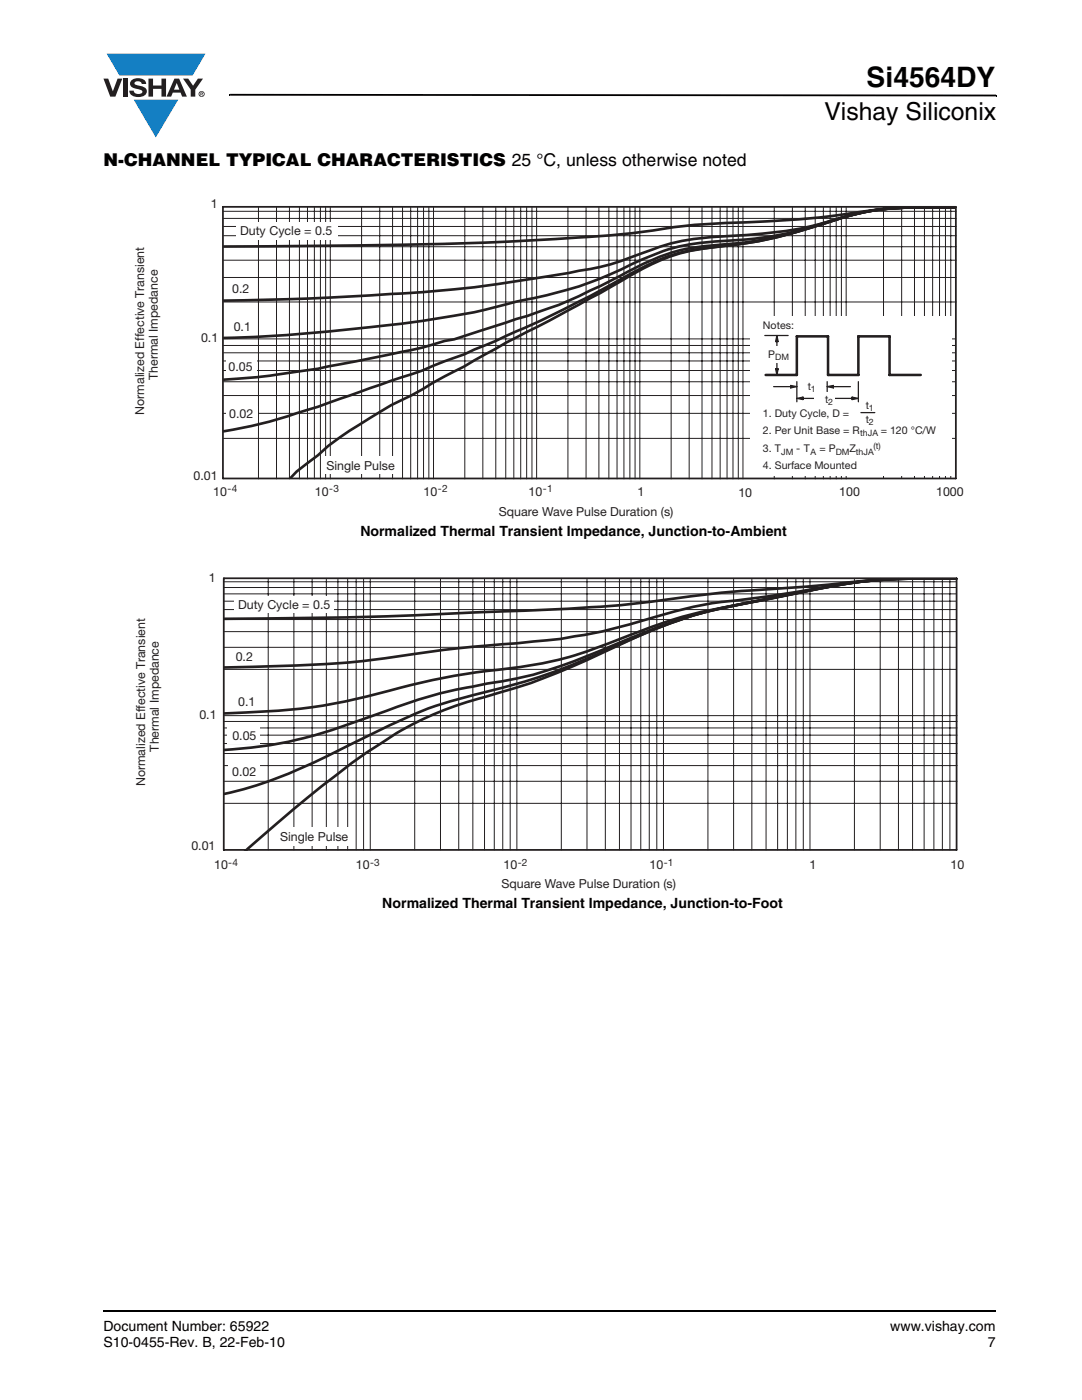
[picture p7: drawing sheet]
<svg xmlns="http://www.w3.org/2000/svg" width="216mm" height="279mm" viewBox="0 0 216 279" stroke-linecap="round" stroke-linejoin="round" font-family="sans-serif">
<path d="M20.5 261.5h.1v.4h-.1z" fill="#000"/>
<path d="M20.6 261.7h178.2" fill="none" stroke="#000" stroke-width=".36"/>
<path d="M20.6 10.7h20.4v16.7h-20.4z" fill="#fff"/>
<g fill="#147fc3">
<path d="M21.3 10.7h19.7l-2.6 4.4h-1.1h-13.5z"/>
<path d="M26.7 19.9h8.9l-4.5 7.5z"/>
</g>
<g fill="#231f20">
<path d="M20.6 15.7h1l.9 2.5 1-2.5h.9l-1.4 3.6h-1z"/>
<path d="M24.6 15.7h.9v3.6h-.9z"/>
<path d="M26.3 16a2.1 2.1 0 0 1 2.8 .3l.1 .5h-.9a.79 .79 0 0 0-.7-.6 .79 .79 0 0 0-.8 .4l.3 .3 1 .3a1.08 1.08 0 0 1 1.2 1 1.08 1.08 0 0 1-1.1 1.1 1.73 1.73 0 0 1-2.4-1.2h.9a.96 .96 0 0 0 .8 .6 .96 .96 0 0 0 .9-.4 1.31 1.31 0 0 0-1.2-.6 1.03 1.03 0 0 1-1.1-.5 1.03 1.03 0 0 1 .2-1.2z"/>
<path d="M29.6 15.7h.9v1.4h1.7v-1.4h.9v3.6h-.9v-1.6h-1.7v1.6h-.9z"/>
<path d="M36.5 15.7h1.1l.9 1.4 1-1.4h1l-1.5 2.2v1.4h-.9v-1.4z"/>
<path d="M35.3 16.6l.5 1.3h-1.1zM34.8 15.7l-1.6 3.6h1l.3-.8h1.5l.3 .8h1l-1.6-3.6z"/>
<path d="M39.8 18.8a.46 .46 0 0 1 .9 0 .46 .46 0 0 1-.9 0zM39.6 18.8a.6 .6 0 0 0 1.2 0 .6 .6 0 0 0-1.2 0z"/>
<path d="M40.1 18.5h.2v.2h-.2zM40 18.4v.7h.1v-.3l.4 .3-.2-.3 .2-.2-.1-.1z"/>
</g>
<path d="M45.7 18.7h.2v.4h-.2zM45.9 18.7l152.9 .2v.3l-152.9-.1zM198.8 18.9h.1v.3h-.1z" fill="#000"/>
<path d="M26.7 39.5h165.6v64h-165.6z" fill="#fff"/>
<path d="M190.7 41.4h-5.1a83.7 83.7 0 0 0-17.8 1.5 293.1 293.1 0 0 1-26.5 1.8 193 193 0 0 0-15.4 1.9l-14.7 1.1-16.9 .8-20.1 .4-29.6 .3M190.7 41.4h-5.1a54.1 54.1 0 0 0-20.6 2.9 90.1 90.1 0 0 1-21.4 2.9 44.5 44.5 0 0 0-15.5 3.3 46.5 46.5 0 0 1-12.6 3.5 264.5 264.5 0 0 1-41.3 4.9l-12.9 .7-16.7 .4M190.7 41.4h-5.1a54.4 54.4 0 0 0-21.8 3.3 67 67 0 0 1-20 3.4 40.7 40.7 0 0 0-17.7 4.6 82.6 82.6 0 0 1-23.1 7.5 156.5 156.5 0 0 1-19.8 4 395.9 395.9 0 0 1-38.6 3.2M190.7 41.4h-2.8a63.3 63.3 0 0 0-18 1.5l-1.2 .3a124.2 124.2 0 0 1-18.3 4.9l-6.6 .7a39 39 0 0 0-18.9 5.7l-5.1 2.6-2 .9a71.5 71.5 0 0 1-14.8 5.7l-2.1 .7a182.7 182.7 0 0 1-23 6.3l-7.8 1.6a220.4 220.4 0 0 1-21.3 3.2l-4.2 .3M190.7 41.4h-5.1a52.9 52.9 0 0 0-21.2 3.2 91.5 91.5 0 0 1-23.2 4.9 35.9 35.9 0 0 0-15 4.9 267.2 267.2 0 0 1-31.5 15.4l-2.1 .9-3.9 1.4a71.6 71.6 0 0 1-10.6 3.9l-6.3 2.2a212.9 212.9 0 0 1-16.2 5.4l-4.8 1.3-6.2 1.2M190.7 41.4h-1.6a73.3 73.3 0 0 0-18.2 1.3l-1.5 .4a130.9 130.9 0 0 1-21.1 5.5l-3.6 .5a39.2 39.2 0 0 0-15.4 4 777.7 777.7 0 0 1-28.4 15.3l-8.3 4.7-6.2 3.3a59.2 59.2 0 0 1-8.3 4.5l-4.3 2.5a62.2 62.2 0 0 0-10.3 7.4l-4.3 3.3-1.4 1.4" fill="none" stroke="#231f20" stroke-width=".53"/>
<g fill="none" stroke="#231f20" stroke-width=".2">
<path d="M44.6 45.2h146.2M44.6 43.6h146.2M44.6 47h146.2M44.6 55.4h146.2M44.6 51.9h146.2M44.6 49.2h146.2M44.6 42.2h146.2M51.6 41.4v54.2M55.2 41.4v54.2M57.8 41.4v54.2M59.7 41.4v54.2M61.4 41.4v54.2"/>
<path d="M62.7 41.4v54.2M63.9 41.4v54.2M65 41.4v54.2M65.9 41.4v54.2M72.2 41.4v54.2M75.8 41.4v54.2M78.3 41.4v54.2M80.3 41.4v54.2M82 41.4v54.2M83.3 41.4v54.2M84.5 41.4v54.2M85.6 41.4v54.2"/>
<path d="M86.5 41.4v54.2M92.7 41.4v54.2M96.3 41.4v54.2M98.9 41.4v54.2M100.9 41.4v54.2M102.5 41.4v54.2M103.9 41.4v54.2M105.1 41.4v54.2M106.1 41.4v54.2M107.1 41.4v54.2M113.3 41.4v54.2M116.9 41.4v54.2"/>
<path d="M119.5 41.4v54.2M121.5 41.4v54.2M123.1 41.4v54.2M124.5 41.4v54.2M125.7 41.4v54.2M126.7 41.4v54.2M127.7 41.4v54.2M133.9 41.4v54.2M137.5 41.4v54.2M140.1 41.4v54.2M142.1 41.4v54.2M143.7 41.4v54.2"/>
<path d="M145.1 41.4v54.2M146.3 41.4v54.2M147.3 41.4v54.2M148.2 41.4v54.2M154.5 41.4v54.2M158.1 41.4v54.2M160.7 41.4v54.2M162.7 41.4v54.2M164.3 41.4v54.2M165.6 41.4v54.2M166.9 41.4v54.2M167.9 41.4v54.2"/>
<path d="M168.8 41.4v54.2M176.3 41.3v54.2M179.9 41.3v54.2M182.5 41.3v54.2M184.5 41.3v54.2M186.1 41.3v54.2M187.5 41.3v54.2M188.7 41.3v54.2M189.7 41.3v54.2M44.6 60.3h146.2M44.6 67.6h146M44.6 78.9h146"/>
<path d="M44.6 76.2h146M44.6 73.9h146M44.6 72h146M44.6 70.4h146M44.6 68.9h146M44.6 87.5h146M44.6 82.5h146"/>
</g>
<path d="M149.8 63.1h40.1v31.8h-40.1z" fill="#fff"/>
<path d="M152.6 67h4.7M159 76.2v4M165.1 76.2v2M171.3 76.2v4" fill="none" stroke="#231f20" stroke-width=".25"/>
<path d="M159 79.5l1.2-.2v.4z" fill="#231f20"/>
<path d="M159 79.5l1.2-.2v.4zM159.9 79.5h3.7" fill="none" stroke="#231f20" stroke-width=".25"/>
<path d="M170 79.3l1.3 .2-1.3 .2z" fill="#231f20"/>
<path d="M166.6 79.5h3.8M170 79.3l1.3 .2-1.3 .2z" fill="none" stroke="#231f20" stroke-width=".25"/>
<path d="M157.8 76.9l1.2 .3-1.2 .2z" fill="#231f20"/>
<path d="M154.4 77.2h3.7M157.8 76.9l1.2 .3-1.2 .2z" fill="none" stroke="#231f20" stroke-width=".25"/>
<path d="M165.1 77.2l1.2-.3v.5z" fill="#231f20"/>
<path d="M165.1 77.2l1.2-.3v.5zM165.9 77.2h3.8" fill="none" stroke="#231f20" stroke-width=".25"/>
<g fill="#fff">
<path d="M159.5 75.5h4.1v2.5h-4.1z"/>
<path d="M162.5 78.2h4.1v2.5h-4.1z"/>
</g>
<path d="M154.8 73.6h.5l-.3 1.2z" fill="#231f20"/>
<path d="M154.8 73.6h.5l-.3 1.2zM155 70.3v3.7" fill="none" stroke="#231f20" stroke-width=".25"/>
<path d="M155 67l.3 1.2h-.5z" fill="#231f20"/>
<path d="M155 67l.3 1.2h-.5zM155 67.8v3.6" fill="none" stroke="#231f20" stroke-width=".25"/>
<path d="M152.7 69.1h5.4v3.4h-5.4z" fill="#fff"/>
<path d="M152.8 74.8h6.2v-7.7h6.2v7.7h6.1v-7.7h6.2v7.7h6.2" fill="none" stroke="#231f20" stroke-width=".51"/>
<path d="M171.8 82.3h2.8" fill="none" stroke="#231f20" stroke-width=".25"/>
<g fill="#fff">
<path d="M47.1 44.3h20.2v3.6h-20.2z"/>
<path d="M64.5 91h15.1v3.6h-15.1z"/>
<path d="M45.1 80.9h6.2v3.2h-6.2z"/>
<path d="M45 71.5h6.2v3.2h-6.2z"/>
</g>
<path d="M44.5 41.3h146.2v54.2h-146.2z" fill="none" stroke="#231f20" stroke-width=".35"/>
<path d="M26.9 114h165.5v63.7h-165.5z" fill="#fff"/>
<path d="M190.9 115.4a117.5 117.5 0 0 0-27.3 2.1l-13.8 2.7a101.4 101.4 0 0 0-26.3 7.4 79.9 79.9 0 0 1-26.3 6.3 161.6 161.6 0 0 0-24.1 5.1 117.6 117.6 0 0 1-27.1 3.3l-1.4 .1M190.9 115.4a119.1 119.1 0 0 0-27.3 2l-8.2 1.7a139.2 139.2 0 0 0-23.1 5.7l-10.8 4.4a134.5 134.5 0 0 1-15.1 5.5l-6.2 1.3a103.3 103.3 0 0 0-16.6 3.6l-3.9 1.3a178.6 178.6 0 0 1-21.5 7 86.6 86.6 0 0 1-13.6 1.8M190.9 115.4h-.2a121.2 121.2 0 0 0-32.8 3.1l-6 1.2a103.4 103.4 0 0 0-28.7 9.1 135.1 135.1 0 0 1-29.9 10.2 92.8 92.8 0 0 0-20.2 8 147.3 147.3 0 0 1-22.8 10l-5.7 1.5M191.1 115.4a121.2 121.2 0 0 0-27.5 2l-12.3 2.5a93.2 93.2 0 0 0-28.7 9.3 149 149 0 0 1-29.9 11.1 62.2 62.2 0 0 0-16.3 7.8 115.8 115.8 0 0 0-12.2 8.8l-5.8 4.7-9.3 8.1M44.6 123.5l30.8-.4 26.2-1.1a321.8 321.8 0 0 0 39.4-3.4l7.1-.7a453.7 453.7 0 0 0 26-2.1l8.1-.4h8.7a127.9 127.9 0 0 0-29.7 2.3l-10.9 1.7a90.5 90.5 0 0 0-15.1 2.5l-3.4 .9a108.4 108.4 0 0 1-25.4 5.2l-3.3 .4a379 379 0 0 0-30.4 3.5 361.1 361.1 0 0 1-28.1 1.3" fill="none" stroke="#231f20" stroke-width=".53"/>
<g fill="none" stroke="#231f20" stroke-width=".2">
<path d="M44.6 120h146.2M44.6 118.5h146.2M44.6 117.2h146.2M44.6 116.1h146.2M53.5 115.4v54.2M58.6 115.4v54.2M62.3 115.4v54.2M65.1 115.4v54.2M67.4 115.4v54.2M69.4 115.4v54.2M71.1 115.4v54.2M72.5 115.4v54.2"/>
<path d="M73.9 115.4v54.2M82.8 115.4v54.2M87.9 115.4v54.2M91.5 115.4v54.2M94.4 115.4v54.2M96.7 115.4v54.2M98.6 115.4v54.2M100.3 115.4v54.2M101.8 115.4v54.2M103.1 115.4v54.2M112 115.4v54.2M117.1 115.4v54.2"/>
<path d="M120.8 115.4v54.2M123.6 115.4v54.2M125.9 115.4v54.2M127.9 115.4v54.2M129.6 115.4v54.2M131.1 115.4v54.2M132.4 115.4v54.2M141.3 115.4v54.2M146.4 115.4v54.2M150 115.4v54.2M152.9 115.4v54.2M155.2 115.4v54.2"/>
<path d="M157.1 115.4v54.2M158.8 115.4v54.2M160.3 115.4v54.2M161.6 115.4v54.2M170.5 115.4v54.2M175.6 115.4v54.2M179.3 115.4v54.2M182.1 115.4v54.2M184.4 115.4v54.2M186.3 115.4v54.2M188 115.4v54.2M189.5 115.4v54.2"/>
<path d="M44.6 121.7h146.2M44.6 133.6h146.2M44.6 129.2h146.2M44.6 126.1h146.2M44.6 123.6h146.2M44.8 142.8h146.2M44.8 155.9h146.2M44.8 152.8h146.2M44.8 150.4h146.2M44.8 148.4h146.2M44.8 146.7h146.2M44.8 145.3h146.2"/>
<path d="M44.8 144h146.2M44.8 160.3h146.2"/>
</g>
<g fill="#fff">
<path d="M46.7 119h19.9v3.2h-19.9z"/>
<path d="M45.4 145h6.4v3.5h-6.4z"/>
<path d="M55.3 165.1h15.3v3.8h-15.3z"/>
<path d="M45.4 152.4h6.4v3h-6.4z"/>
</g>
<path d="M44.7 115.4h146.2v54.2h-146.2z" fill="none" stroke="#231f20" stroke-width=".35"/>
<text font-size="5.6" x="172.9" y="17.4">Si4564DY</text>
<text font-size="4.9" x="164.5" y="24">Vishay Siliconix</text>
<text font-size="3.5" x="20.6" y="33">N-CHANNEL TYPICAL CHARACTERISTICS 25 °C, unless otherwise noted</text>
<g font-size="2.8">
<text x="71.9" y="106.9">Normalized Thermal Transient Impedance, Junction-to-Ambient</text>
<text x="76.3" y="181.1">Normalized Thermal Transient Impedance, Junction-to-Foot</text>
<text x="20.6" y="265.6">Document Number: 65922</text>
<text x="20.6" y="268.8">S10-0455-Rev. B, 22-Feb-10</text>
<text x="177.7" y="265.6">www.vishay.com</text>
<text x="197.1" y="268.8">7</text>
</g>
<g font-size="2.5" fill="#231f20">
<text x="42.1" y="41.6">1</text>
<text x="47.9" y="46.8">Duty Cycle = 0.5</text>
<text x="46.3" y="58.4">0.2</text>
<text x="46.6" y="66">0.1</text>
<text x="40.1" y="68.2">0.1</text>
<text x="31.5" y="75.9" transform="rotate(-90 31.5 75.9)">Thermal Impedance</text>
<text x="45.6" y="74">0.05</text>
<text x="28.8" y="82.8" transform="rotate(-90 28.8 82.8)">Normalized Effective Transient</text>
<text x="45.8" y="83.5">0.02</text>
<text x="38.6" y="95.8">0.01</text>
<text x="65.1" y="93.8">Single Pulse</text>
<text x="42.6" y="99">10</text>
<text x="62.8" y="99">10</text>
<text x="84.5" y="99">10</text>
<text x="105.5" y="99">10</text>
<text x="127.2" y="99">1</text>
<text x="147.3" y="99.2">10</text>
<text x="167.5" y="99">100</text>
<text x="186.8" y="99">1000</text>
<text x="99.5" y="103">Square Wave Pulse Duration (s)</text>
<text x="41.6" y="116.1">1</text>
<text x="47.5" y="121.5">Duty Cycle = 0.5</text>
<text x="47" y="132">0.2</text>
<text x="39.8" y="143.5">0.1</text>
<text x="47.5" y="140.9">0.1</text>
<text x="31.7" y="150" transform="rotate(-90 31.7 150)">Thermal Impedance</text>
<text x="46.4" y="147.7">0.05</text>
<text x="46.3" y="154.9">0.02</text>
<text x="29" y="156.9" transform="rotate(-90 29 156.9)">Normalized Effective Transient</text>
<text x="55.9" y="167.8">Single Pulse</text>
<text x="38.2" y="169.7">0.01</text>
<text x="42.7" y="173.5">10</text>
<text x="71" y="173.5">10</text>
<text x="100.5" y="173.5">10</text>
<text x="129.6" y="173.5">10</text>
<text x="161.5" y="173.5">1</text>
<text x="189.7" y="173.5">10</text>
<text x="100.1" y="177.2">Square Wave Pulse Duration (s)</text>
</g>
<g font-size="2.1" fill="#231f20">
<text x="152.2" y="65.7">Notes:</text>
<text x="153.3" y="71.4">P</text>
<text x="161.2" y="77.8">t</text>
<text x="152.2" y="83.3">1. Duty Cycle, D =</text>
<text x="164.7" y="80.4">t</text>
<text x="172.8" y="81.6">t</text>
<text x="152.2" y="86.6">2. Per Unit Base = R</text>
<text x="172.8" y="84.4">t</text>
<text x="175.7" y="86.6">= 120 °C/W</text>
<text x="152.2" y="93.6">4. Surface Mounted</text>
<text x="152.2" y="90.3">3. T</text>
<text x="158.9" y="90.3">- T</text>
<text x="163.5" y="90.3">= P</text>
<text x="169.5" y="90.3">Z</text>
</g>
<g font-size="2" fill="#231f20">
<text x="45.4" y="98.3">-4</text>
<text x="65.7" y="98.3">-3</text>
<text x="87.3" y="98.3">-2</text>
<text x="108.3" y="98.3">-1</text>
<text x="45.6" y="172.8">-4</text>
<text x="73.8" y="172.8">-3</text>
<text x="103.3" y="172.8">-2</text>
<text x="132.4" y="172.8">-1</text>
</g>
<g font-size="1.8" fill="#231f20">
<text x="154.7" y="71.9">DM</text>
<text x="161.8" y="78.2">1</text>
<text x="165.2" y="80.9">2</text>
<text x="173.4" y="82.1">1</text>
<text x="171.6" y="87">thJA</text>
<text x="173.4" y="84.9">2</text>
<text x="174.3" y="89.7">(t)</text>
<text x="155.9" y="90.8">JM</text>
<text x="161.8" y="90.8">A</text>
<text x="166.8" y="90.8">DM</text>
<text x="170.8" y="90.8">thJA</text>
</g>
</svg>
